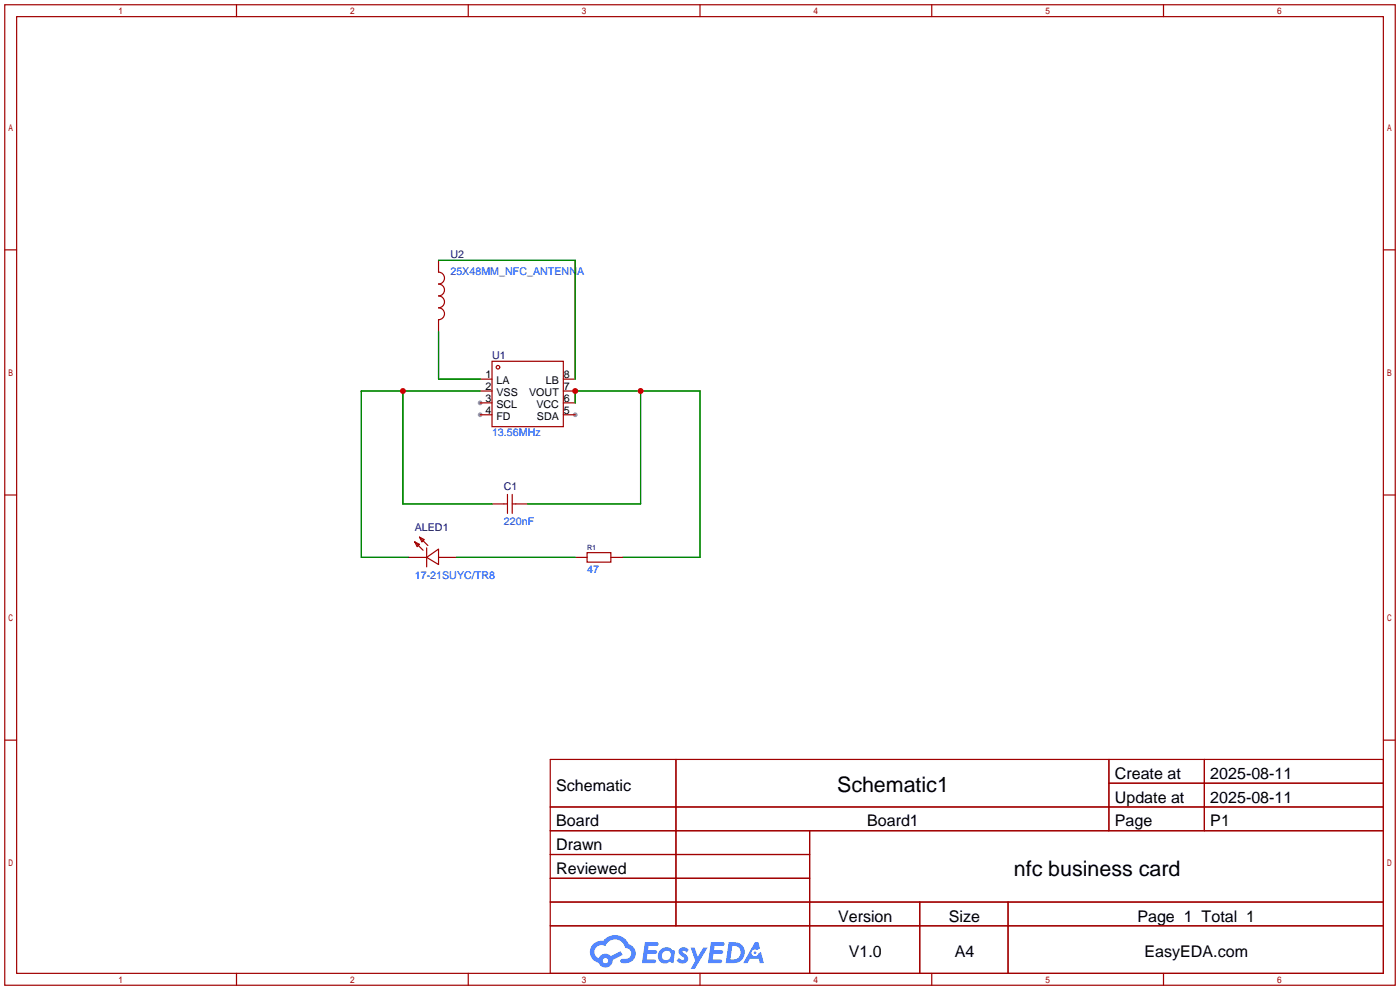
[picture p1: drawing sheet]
<svg xmlns="http://www.w3.org/2000/svg" width="299mm" height="212mm" viewBox="0 0 299 212" stroke-linecap="round" stroke-linejoin="round" font-family="sans-serif">
<g fill="#999">
<circle cx="122.9" cy="88.6" r=".51"/>
<circle cx="102.6" cy="88.6" r=".51"/>
<circle cx="102.6" cy="86.1" r=".51"/>
</g>
<g fill="none" stroke="#a10000" stroke-width=".25">
<path d="M1 1h297.2v209.6h-297.2zM3.6 3.6h292.1v204.4h-292.1zM50.5 1v2.6M100.1 1v2.6M149.6 1v2.6M199.1 1v2.6M248.7 1v2.6M1 53.4h2.6M295.7 53.4h2.5M1 105.8h2.6M295.7 105.8h2.5M1 158.2h2.6"/>
<path d="M295.7 158.2h2.5M117.6 162.3h178.1v45.7h-178.1zM117.6 172.5h178.1M117.6 177.5h178.1M144.5 162.3v35.6M173 177.5v30.5M237 162.3v15.2M237 167.4h58.7M257.4 162.3v15.2M117.6 182.6h55.4M117.6 192.8h178.1M117.6 187.7h55.4"/>
<path d="M117.6 197.9h178.1M196.6 192.8v15.2M215.4 192.8v15.2M50.5 208v2.6M100.1 208v2.6M149.6 208v2.6M199.1 208v2.6M248.7 208v2.6"/>
</g>
<g fill="#5487ff">
<path d="M145.3 202.7a1.3 1.3 0 0 1 1.9 .3l-.4 .6a.54 .54 0 0 0-.9-.2l.1 .2a1.34 1.34 0 0 1 .9 1.8 1.47 1.47 0 0 1-2.3-.1l.5-.6 .8 .5a.31 .31 0 0 0 .4-.3 .31 .31 0 0 0-.3-.4 1.12 1.12 0 0 1-.7-1.8z"/>
<path d="M147.6 202.5h.9l.6 2 1.2-2h.9l-2.7 4.6h-.9l1-1.7z"/>
<path d="M137.8 201.4h1.7a1.31 1.31 0 0 1 1.2 .2 .4 .4 0 0 1-.3 .5l-1.8 .1-.1 .9h1.6a.4 .4 0 0 1 .4 .4 .4 .4 0 0 1-.5 .4h-1.6l-.2 1.2h1.4a.46 .46 0 0 1 .5 0 .46 .46 0 0 1 .1 .5l-.4 .2h-2.6z"/>
<path d="M151.9 201.4h1.7a1.32 1.32 0 0 1 1.2 .2 .39 .39 0 0 1-.3 .5l-1.8 .1-.1 .9h1.6a.4 .4 0 0 1 .4 .4 .4 .4 0 0 1-.4 .4h-1.7l-.2 1.2h1.4a.46 .46 0 0 1 .5 0 .46 .46 0 0 1 .1 .5l-.4 .2h-2.6z"/>
<path d="M161.3 201.4h.8l.3 1.3-.6 .4a.75 .75 0 0 0-1.1 .3 .75 .75 0 0 0 .5 1 .75 .75 0 0 0 .9-.7l.5-.2 .6 2.3h-.8l-.3-.9h-1.8l-.5 .9h-1z"/>
<path d="M155.7 201.4l-.6 4.4h1.5a2.27 2.27 0 0 0 2.6-2.2 2.27 2.27 0 0 0-2.7-2.2zM156.5 202.1a1.5 1.5 0 0 1 1.8 1.6 1.5 1.5 0 0 1-1.9 1.4h-.3z"/>
<path d="M141.2 203a1.6 1.6 0 0 0-.3 2.3 1.6 1.6 0 0 0 2.3 .2l.7 .3 .3-2.4-.1-.3-.5-.1a1.58 1.58 0 0 0-2.4 0zM141.8 203.5a.98 .98 0 0 1 1.6 .4 .98 .98 0 0 1-1.1 1.3 .94 .94 0 0 1-.9-.7 .94 .94 0 0 1 .4-1z"/>
<path d="M126.8 201.8a2.37 2.37 0 0 0 1.1 4 1.54 1.54 0 0 0 1.8 1 1.54 1.54 0 0 0 1.2-1.6l2.2-1.1-.5-.8-2 1a1.57 1.57 0 0 0-2.7 .5 1.5 1.5 0 0 1-.7-2.1 1.5 1.5 0 0 1 2.2-.5 2.23 2.23 0 0 1 2.3-1.4 2.23 2.23 0 0 1 2 1.8 1.16 1.16 0 0 1 1.2 1.1 1.16 1.16 0 0 1-1.1 1.2h-.7a.47 .47 0 0 0-.5 .4 .47 .47 0 0 0 .4 .5 2.17 2.17 0 0 0 2.5-.9 2.17 2.17 0 0 0-.3-2.7l-.8-.4a3.2 3.2 0 0 0-5.5-.7l-1.1 .1zM128.8 205.3a.6 .6 0 0 1 1.2 0 .6 .6 0 0 1-1.2 0z"/>
<circle cx="161.4" cy="203.6" r=".28"/>
</g>
<g fill="none" stroke="#a10000" stroke-width=".25">
<path d="M93.7 55.6v2.6a1.27 1.27 0 0 1 1.3 1.2 1.27 1.27 0 0 1-1.3 1.3 1.27 1.27 0 0 1 1.3 1.3 1.27 1.27 0 0 1-1.3 1.2 1.27 1.27 0 0 1 1.3 1.3 1.27 1.27 0 0 1-1.3 1.3 1.27 1.27 0 0 1 1.3 1.3 1.27 1.27 0 0 1-1.3 1.2v2.6M105.2 77.2h15.2v14h-15.2zM102.6 81h2.6M102.6 83.6h2.6M102.6 86.1h2.6M102.6 88.6h2.6M120.4 81h2.5M120.4 83.6h2.5M120.4 86.1h2.5M120.4 88.6h2.5M88.6 115.8l1.1 .5-.5 .5zM88.6 115.8l1.8 1.8"/>
<path d="M89.7 114.8l1 .5-.5 .5zM89.7 114.8l1.7 1.8M91.2 119.1l2.5-1.8v3.3zM91.2 117.1v4.1M105.2 107.7h3.3M108.5 105.7v4M109.5 107.7h3.3M109.5 105.7v4M122.9 119.1h2.6M125.5 118.1h5.1v2h-5.1zM130.6 119.1h2.5"/>
<circle cx="106.4" cy="78.5" r=".38"/>
</g>
<path d="M93.7 55.6h29.2v25.4M93.7 70.9v10.1h8.9M86.1 83.6v24.1h19.1M102.6 83.6h-25.4v35.5h10.2M122.9 86.1v-2.5h26.7v35.5h-16.5M136.9 83.6v24.1h-24.1M97.5 119.1h25.4" fill="none" stroke="#008700" stroke-width=".25"/>
<path d="M87.4 119.1h3.8M93.7 119.1h3.8" fill="none" stroke="#870000" stroke-width=".25"/>
<g fill="#c00">
<circle cx="86.1" cy="83.6" r=".63"/>
<circle cx="122.9" cy="83.6" r=".63"/>
<circle cx="136.9" cy="83.6" r=".63"/>
</g>
<g font-size="4.6">
<text x="178.9" y="169.3">Schematic1</text>
<text x="216.7" y="187.1">nfc business card</text>
</g>
<g font-size="3.4">
<text x="238.3" y="166.5">Create at</text>
<text x="258.7" y="166.5">2025-08-11</text>
<text x="118.9" y="169">Schematic</text>
<text x="238.3" y="171.6">Update at</text>
<text x="258.7" y="171.6">2025-08-11</text>
<text x="118.9" y="176.6">Board</text>
<text x="185.3" y="176.6">Board1</text>
<text x="238.3" y="176.6">Page</text>
<text x="258.7" y="176.6">P1</text>
<text x="118.9" y="181.7">Drawn</text>
<text x="118.9" y="186.8">Reviewed</text>
<text x="179.1" y="197">Version</text>
<text x="202.8" y="197">Size</text>
<text x="243.1" y="197">Page 1 Total 1</text>
<text x="181.4" y="204.6">V1.0</text>
<text x="204" y="204.6">A4</text>
<text x="244.6" y="204.6">EasyEDA.com</text>
</g>
<g font-size="2.3" fill="#00f">
<text x="96.3" y="58.7">25X48MM_NFC_ANTENNA</text>
<text x="105.2" y="93.2">13.56MHz</text>
<text x="107.7" y="112.3">220nF</text>
<text x="88.6" y="123.7">17-21SUYC/TR8</text>
<text x="125.5" y="122.5">47</text>
</g>
<g font-size="2.3" fill="#000080">
<text x="96.3" y="55.1">U2</text>
<text x="105.2" y="76.7">U1</text>
<text x="107.7" y="104.7">C1</text>
<text x="88.6" y="113.6">ALED1</text>
</g>
<g font-size="2.3">
<text x="103.8" y="83.3">2</text>
<text x="103.8" y="80.8">1</text>
<text x="106.1" y="82">LA</text>
<text x="116.7" y="82">LB</text>
<text x="120.5" y="80.8">8</text>
<text x="120.5" y="83.3">7</text>
<text x="103.8" y="88.4">4</text>
<text x="103.8" y="85.9">3</text>
<text x="106.1" y="89.7">FD</text>
<text x="106.1" y="87.1">SCL</text>
<text x="106.1" y="84.6">VSS</text>
<text x="113.1" y="84.6">VOUT</text>
<text x="114.6" y="87.1">VCC</text>
<text x="114.8" y="89.7">SDA</text>
<text x="120.5" y="85.9">6</text>
<text x="120.5" y="88.4">5</text>
</g>
<text font-size="1.5" fill="#000080" x="125.5" y="117.5">R1</text>
</svg>
